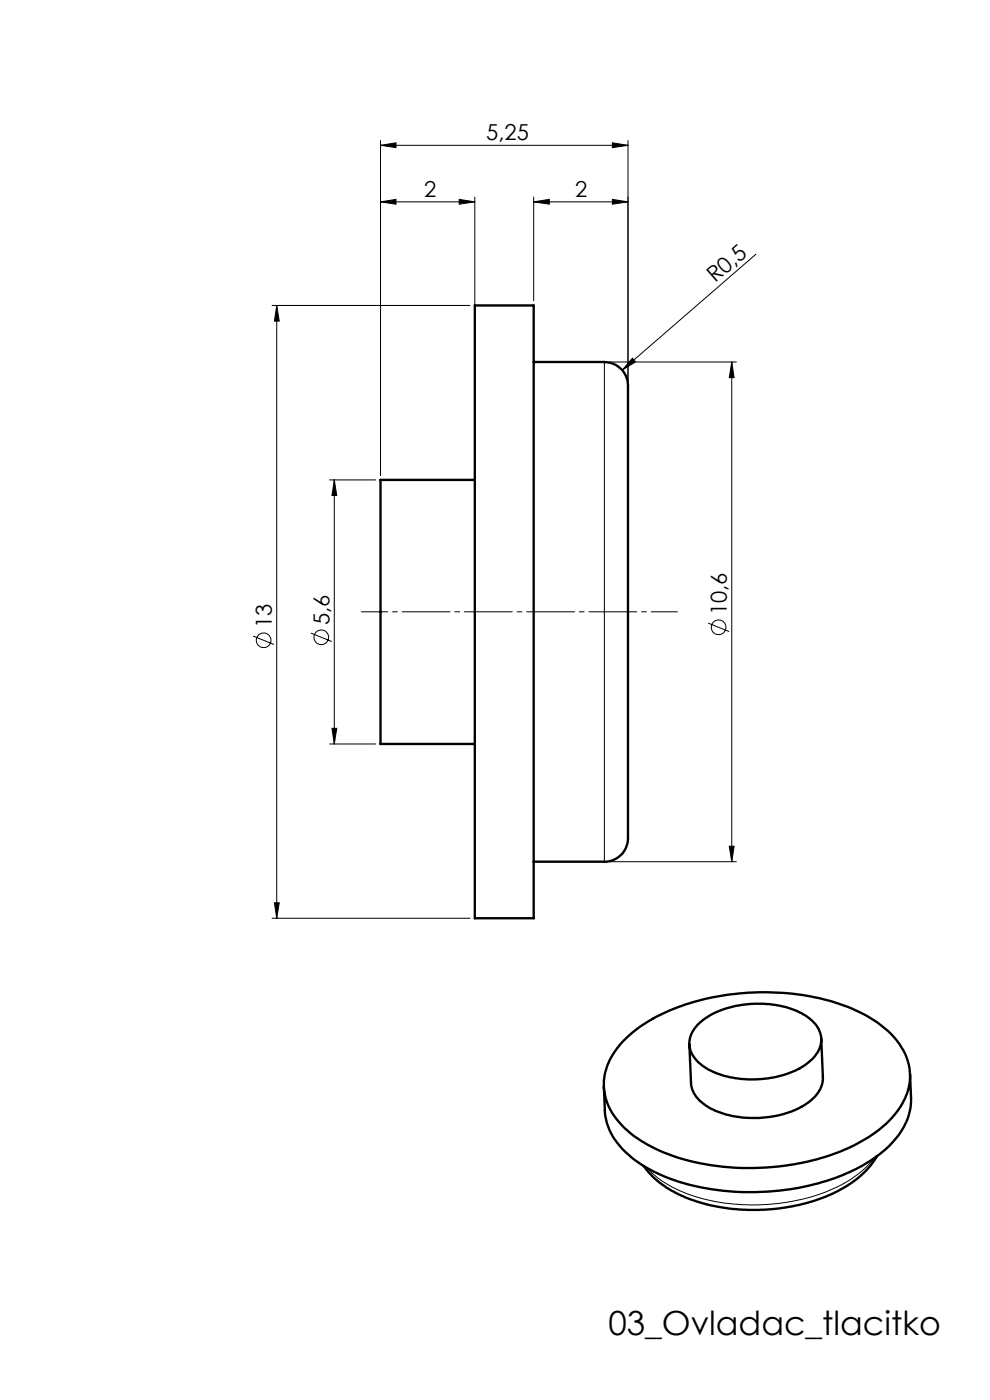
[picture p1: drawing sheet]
<svg xmlns="http://www.w3.org/2000/svg" width="210mm" height="297mm" viewBox="0 0 210 297" stroke-linecap="round" stroke-linejoin="round" font-family="sans-serif">
<g fill="none" stroke="#000" stroke-width=".21">
<path d="M80.7 30.8l3.3-.5v1zM80.7 29.8v71M80.7 30.8h52.5M129.9 30.3l3.3 .5-3.3 .5zM133.2 29.8v51M80.7 42.8l3.3-.5v1zM80.7 42.8h20M97.4 42.3l3.3 .5-3.3 .5zM100.7 41.8v59M113.2 42.8l3.3-.5v1zM113.2 42.8h20M113.2 41.8v22"/>
<path d="M129.9 42.3l3.3 .5-3.3 .5zM160.3 53.9l-28.3 24.6M57.7 64.8h42M58.7 64.8l.5 3.3h-1zM58.7 64.8v130M128.2 76.8v106M129.2 76.8h27M134.2 76l.6 .8-2.8 1.7zM155.2 76.8l.5 3.3h-1zM155.2 76.8v106M69.9 101.8h9.8M70.9 101.8v56"/>
<path d="M70.9 101.8l.5 3.3h-1zM53.7 134.9l4.4 1.8M65.9 134.3l4.5 1.8M150.2 132.2l4.5 1.8M69.9 157.8h9.8M70.4 154.5h1l-.5 3.3zM154.7 179.5h1l-.5 3.3zM57.7 194.8h42M58.2 191.5h1l-.5 3.3zM129.2 182.8h27M185.3 245.8a24.1 24.1 0 0 1-12.1 7.7 43.4 43.4 0 0 1-28.7-.7 20.2 20.2 0 0 1-7.2-5"/>
<circle cx="55.9" cy="135.8" r="1.56"/>
<circle cx="68.1" cy="135.2" r="1.55"/>
<circle cx="152.4" cy="133.1" r="1.55"/>
</g>
<path d="M143.7 129.8h-67" fill="none" stroke="#000" stroke-width=".21" stroke-dasharray="10.2 1 1 1" stroke-dashoffset="4.6"/>
<g fill="#000">
<path d="M134.2 76l.6 .8-2.8 1.7z"/>
<path d="M97.4 42.3l3.3 .5-3.3 .5zM80.7 42.8l3.3-.5v1zM129.9 30.3l3.3 .5-3.3 .5zM80.7 30.8l3.3-.5v1z"/>
<path d="M113.2 42.8l3.3-.5v1zM129.9 42.3l3.3 .5-3.3 .5z"/>
<path d="M70.9 101.8l.5 3.3h-1zM70.4 154.5h1l-.5 3.3zM155.2 76.8l.5 3.3h-1zM154.7 179.5h1l-.5 3.3z"/>
<path d="M58.2 191.5h1l-.5 3.3zM58.7 64.8l.5 3.3h-1z"/>
</g>
<path d="M100.7 64.8h12.5v130h-12.5zM113.2 76.8h15a5.2 5.2 0 0 1 5 6.1v93.9a5.2 5.2 0 0 1-5 6h-15M100.7 101.8h-20v56h20M148 217.3a19 19 0 0 1 13.9-4.4 16.4 16.4 0 0 1 10.6 3.8 5.3 5.3 0 0 1-.3 8.1 19 19 0 0 1-13.3 4.2 17 17 0 0 1-10.7-3.6 5.3 5.3 0 0 1-.2-8.1zM132.3 220.8a36.2 36.2 0 0 1 17.9-9 52.3 52.3 0 0 1 30.6 2.2 21.4 21.4 0 0 1 11.1 9.3 11.6 11.6 0 0 1-1.9 12.9 29.9 29.9 0 0 1-14.4 9 52.8 52.8 0 0 1-35.3-.9 21.6 21.6 0 0 1-10.8-8.8 11.7 11.7 0 0 1 1.6-13.4zM174.2 220.4l.4 8.2a6.9 6.9 0 0 1-4.1 5.9 21.9 21.9 0 0 1-20.3 .4 6.6 6.6 0 0 1-3.6-5.2l-.4-8.2M193 227.8l.3 5.1a13.6 13.6 0 0 1-4.7 10.2 37.2 37.2 0 0 1-18.3 8.7 52 52 0 0 1-30.4-2.7 20.6 20.6 0 0 1-10.6-9.4l-.6-1.5-.4-1.9-.2-5.8M186 245.3l-1.6 2.3-1.8 1.8-2.8 2.1-3.1 1.7-3.7 1.4-3.3 1-4.1 .7-3.6 .3h-4.3l-3.3-.2-4-.8-3.5-1-3-1.2-2.6-1.5-2.7-2.1-2-2.4" fill="none" stroke="#000" stroke-width=".5"/>
<text font-size="7.1" x="129.1" y="283.2">03_Ovladac_tlacitko</text>
<g font-size="4.7">
<text x="103.2" y="29.8">5,25</text>
<text x="90" y="41.8">2</text>
<text x="122" y="41.8">2</text>
<text x="151.7" y="60.1" transform="rotate(-41 151.7 60.1)">R0,5</text>
<text x="154.2" y="130.5" transform="rotate(-90 154.2 130.5)">10,6</text>
<text x="57.7" y="133.2" transform="rotate(-90 57.7 133.2)">13</text>
<text x="69.9" y="132.6" transform="rotate(-90 69.9 132.6)">5,6</text>
</g>
</svg>
